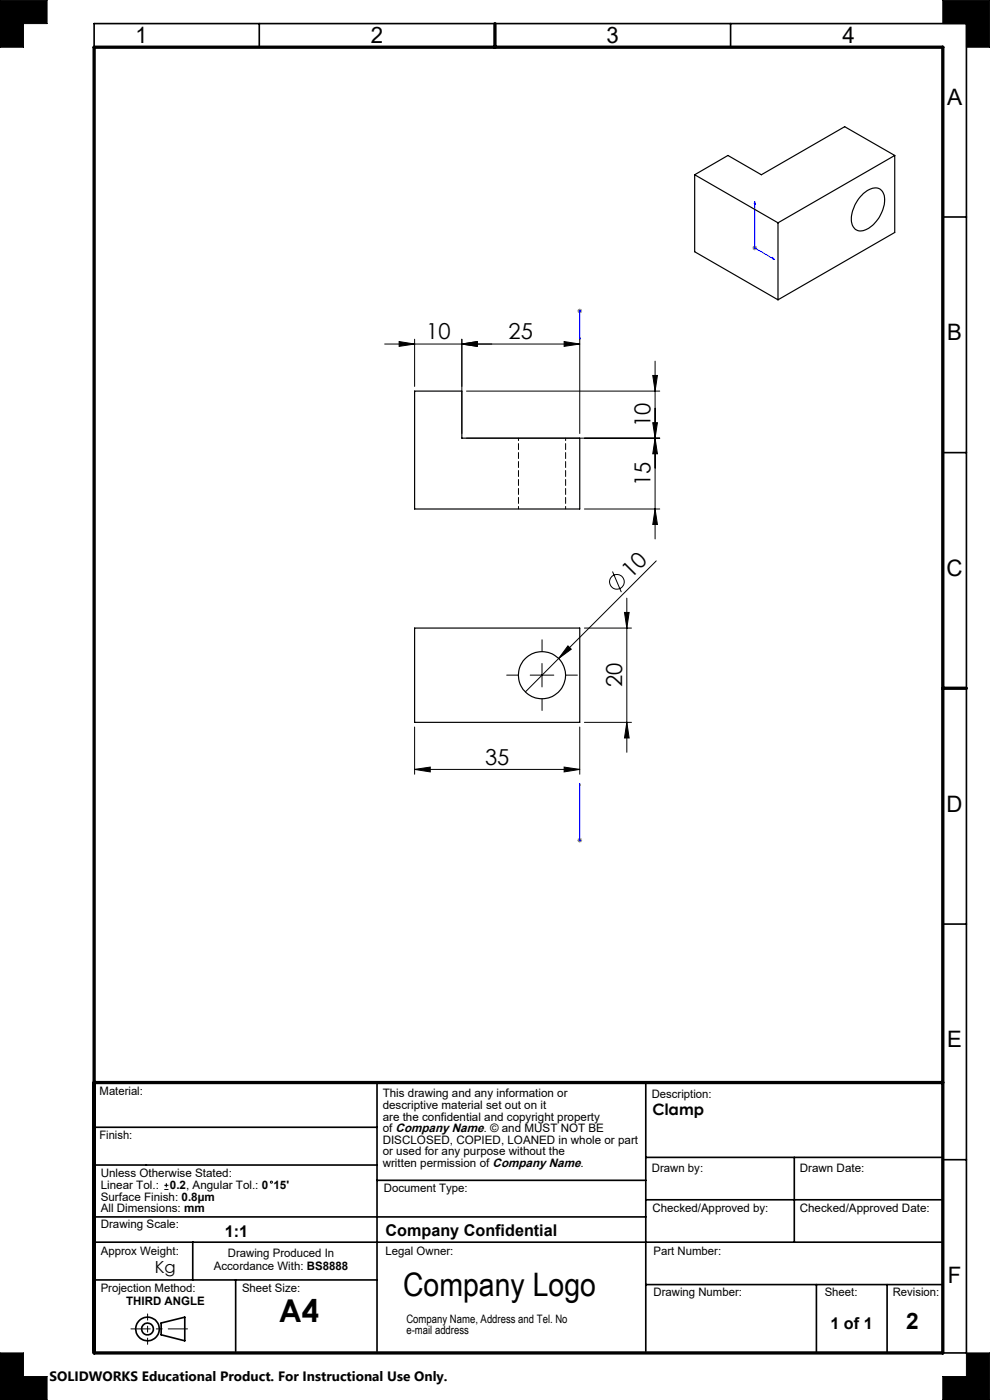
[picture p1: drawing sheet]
<svg xmlns="http://www.w3.org/2000/svg" width="210mm" height="297mm" viewBox="0 0 210 297" stroke-linecap="round" stroke-linejoin="round" font-family="sans-serif">
<g fill="none" stroke="#000" stroke-width=".35">
<path d="M20 10v-5h185v282h-5M55 5v5M155 5v5M200 46h5M200 96h5M200 196h5M20 239.1h60M80 229.7v57M137 229.7v57M20 258.2h117M20 247.2h60M80 250.4h57"/>
<path d="M137 254.5h63M137 245.5h63M168.5 245.5v18M200 246h5M20 271.5h60M20 263.5h180M40.9 263.5v8M50 271.5v15.2M137 272.5h63M173.2 272.5v14.5M188.2 272.5v14.5M34.2 280.7l5-1.3v5l-5-1.2z"/>
<circle cx="31.3" cy="281.9" r="1.25"/>
<circle cx="31.3" cy="281.9" r="2.5"/>
</g>
<path d="M160.1 42.8v9.8l4.2 2.5M160.1 42.8l.1 .5-.2-.1zM163.9 54.7l.4 .4-.4-.2zM123 166.2v12.1M123 178.1v.3zM123 166.2v.6v-.6M123 178.3h.1" fill="none" stroke="#00f" stroke-width=".21"/>
<path d="M159.6 52.6h1M159.7 52.2l.7 .7M160.1 52.1v1M160.4 52.2l-.7 .7M122.4 178.3h1.1M122.6 177.9l.7 .7M123 177.7v1M123.3 177.9l-.7 .7" fill="none" stroke="#808080" stroke-width=".21"/>
<path d="M27.8 281.9h12" fill="none" stroke="#000" stroke-width=".21" stroke-dasharray="15.2 1.3 1.3 1.3" stroke-dashoffset="11.1"/>
<path d="M31.3 278.7v6.5" fill="none" stroke="#000" stroke-width=".21" stroke-dasharray="15.2 1.3 1.3 1.3" stroke-dashoffset="13.9"/>
<path d="M0 0h10v5h-5v5h-5zM200 0h10v10h-5v-5h-5zM0 287h5v5h5v5h-10zM205 287h5v10h-10v-5h5z" fill="none" stroke="#000" stroke-width=".21"/>
<path d="M20 10h180v277h-180zM105 5v5M200 146h5M20 229.7h180" fill="none" stroke="#000" stroke-width=".7"/>
<path d="M163.9 54.7l.4 .4-.4-.2zM160.1 42.8l.1 .5-.2-.1zM123 178.1v.3zM123 166.2v.6z" fill="#00f"/>
<path d="M0 0v10h5v-5h5v-5zM0 287v10h10v-5h-5v-5zM205 287v5h-5v5h10v-10zM200 0v5h5v5h5v-10z" fill-rule="evenodd" fill="#000"/>
<g fill="none" stroke="#000" stroke-width=".21">
<path d="M84.7 72.5l3.2 .5-3.2 .5zM87.9 72v10M98 72v20M98 73l3.2-.5v1zM119.7 72.5l3.3 .5-3.3 .5zM123 73h-41.4M123 72v20M138.5 79.7h1l-.5 3.3zM139 76.6v37.7M99 93h40.9M99 83h40.9M138.5 89.7h1l-.5 3.3z"/>
<path d="M139 93l.5 3.3h-1zM124 108h15.9M139 108l.5 3.3h-1zM139.2 119l-20.7 20.7M118.5 139.7l-7.1 7.1M120.5 137l.7 .7-2.7 2zM124 133.2h9.9M129.9 121.2l1.9 4.4M132.5 129.9h1l-.5 3.3zM133 126.9v32.7M87.9 154.2v10M112.5 143.2h5"/>
<path d="M115 140.8v4.9M123 154.2v10M124 153.2h9.9M133 153.2l.5 3.4h-1zM87.9 163.2l3.4-.5v1.1zM87.9 163.2h35.1M119.7 162.7l3.3 .5-3.3 .6zM34.9 252.3h.8M34.9 251.5h.8M35.3 251v.9"/>
<circle cx="130.9" cy="123.4" r="1.56"/>
<circle cx="57.6" cy="250.8" r=".22"/>
</g>
<path d="M123 72v-.6v.6M123 65.8v.3zM123 66h.1M123 66v6" fill="none" stroke="#00f" stroke-width=".21"/>
<path d="M122.4 66h1.1M122.6 65.6l.7 .7M123 65.5v1M123.3 65.6l-.7 .7" fill="none" stroke="#808080" stroke-width=".21"/>
<path d="M115 138.2v-2.5M110 143.2h-2.5M115 148.2v2.5M120 143.2h2.5" fill="none" stroke="#000" stroke-width=".21" stroke-dasharray="15.2 1.3 1.3 1.3"/>
<path d="M123 71.4v.6zM123 65.8v.3z" fill="#00f"/>
<g fill="#000">
<path d="M120.5 137l.7 .7-2.7 2z"/>
<path d="M98 73l3.2-.5v1zM84.7 72.5l3.2 .5-3.2 .5z"/>
<path d="M119.7 72.5l3.3 .5-3.3 .5zM98 73l3.2-.5v1z"/>
<path d="M139 93l.5 3.3h-1zM138.5 79.7h1l-.5 3.3zM139 108l.5 3.3h-1zM138.5 89.7h1l-.5 3.3z"/>
<path d="M133 153.2l.5 3.4h-1zM132.5 129.9h1l-.5 3.3z"/>
<path d="M87.9 163.2l3.4-.5v1.1zM119.7 162.7l3.3 .5-3.3 .6z"/>
</g>
<g fill="none" stroke="#000" stroke-width=".25">
<path d="M147.4 37.1l17.6 10.2M147.4 37.1v16.3l17.6 10.2M189.8 33l-10.6-6.1-17.7 10.2-7.1-4.1-7 4.1M189.8 33l-24.8 14.3M189.8 33v16.3l-24.8 14.3M165 47.3v16.3M183.1 41.1a3 3 0 0 1 3.7-.9 4 4 0 0 1 .3 4.7 6 6 0 0 1-4.7 4.1 2.34 2.34 0 0 1-1.8-2.9l.6-2.1a8 8 0 0 1 1.9-2.9zM87.9 83h10.1v10h25v15h-35.1zM87.9 133.2h35.1v20h-35.1z"/>
<circle cx="115" cy="143.2" r="5"/>
</g>
<path d="M110 93v15M120 108v-15" fill="none" stroke="#000" stroke-width=".21" stroke-dasharray="1.3 .6" stroke-dashoffset=".8"/>
<text font-size="6.9" x="85.5" y="274.9">Company Logo</text>
<text font-size="6.7" x="59.2" y="280.5">A4</text>
<g font-size="4.8">
<text x="28.7" y="9.2">1</text>
<text x="78.7" y="9.2">2</text>
<text x="128.7" y="9.2">3</text>
<text x="178.7" y="9.2">4</text>
<text x="200.9" y="22.2">A</text>
<text x="200.9" y="72.2">B</text>
<text x="200.8" y="122.2">C</text>
<text x="200.8" y="172.2">D</text>
<text x="200.9" y="222.2">E</text>
<text x="201.1" y="272.2">F</text>
<text x="192.2" y="282">2</text>
</g>
<g font-size="4.7">
<text x="90.4" y="71.9">10</text>
<text x="107.9" y="71.9">25</text>
<text x="138" y="90.5" transform="rotate(-90 138 90.5)">10</text>
<text x="138" y="103" transform="rotate(-90 138 103)">15</text>
<text x="133.9" y="122.8" transform="rotate(-45 133.9 122.8)">10</text>
<text x="132" y="145.8" transform="rotate(-90 132 145.8)">20</text>
<text x="102.9" y="162.2">35</text>
</g>
<text font-size="3.5" x="32.8" y="270.2">Kg</text>
<g font-size="3.4">
<text x="47.7" y="262.3">1:1</text>
<text x="81.8" y="262.2">Company Confidential</text>
<text x="176.2" y="281.9">1 of 1</text>
</g>
<text font-size="3.3" x="138.4" y="236.6">Clamp</text>
<text font-size="2.9" x="10.5" y="292.9">SOLIDWORKS Educational Product. For Instructional Use Only.</text>
<g font-size="2.5">
<text x="21.1" y="232.3">Material:</text>
<text x="81.2" y="232.8">This drawing and any information or</text>
<text x="138.3" y="233">Description:</text>
<text x="81.2" y="235.2">descriptive material set out on it</text>
<text x="81.2" y="237.7">are the confidential and copyright property</text>
<text x="21.1" y="241.7">Finish:</text>
<text x="81.2" y="240.2">of Company Name. © and MUST NOT BE</text>
<text x="81.2" y="242.7">DISCLOSED, COPIED, LOANED in whole or part</text>
<text x="81.2" y="245.1">or used for any purpose without the</text>
<text x="21.4" y="249.8">Unless Otherwise Stated:</text>
<text x="81.2" y="247.6">written permission of Company Name.</text>
<text x="138.3" y="248.5">Drawn by:</text>
<text x="169.6" y="248.5">Drawn Date:</text>
<text x="21.4" y="252.3">Linear Tol.:</text>
<text x="21.4" y="254.7">Surface Finish: 0.8µm</text>
<text x="21.4" y="257.2">All Dimensions: mm</text>
<text x="36.1" y="252.3">0.2, Angular Tol.: 0</text>
<text x="58" y="252.3">15'</text>
<text x="81.4" y="252.9">Document Type:</text>
<text x="138.4" y="257.2">Checked/Approved by:</text>
<text x="169.6" y="257.2">Checked/Approved Date:</text>
<text x="21.4" y="260.6">Drawing Scale:</text>
<text x="21.4" y="266.2">Approx Weight:</text>
<text x="45.4" y="269.5">Accordance With: BS8888</text>
<text x="48.3" y="266.7">Drawing Produced In</text>
<text x="81.8" y="266.2">Legal Owner:</text>
<text x="138.6" y="266.2">Part Number:</text>
<text x="21.4" y="274.1">Projection Method:</text>
<text x="51.3" y="274">Sheet Size:</text>
<text x="138.6" y="274.9">Drawing Number:</text>
<text x="174.9" y="274.9">Sheet:</text>
<text x="189.4" y="274.9">Revision:</text>
<text x="26.8" y="276.9">THIRD ANGLE</text>
<text x="86.2" y="280.6">Company Name, Address and Tel. No</text>
<text x="86.2" y="283">e-mail address</text>
</g>
</svg>
